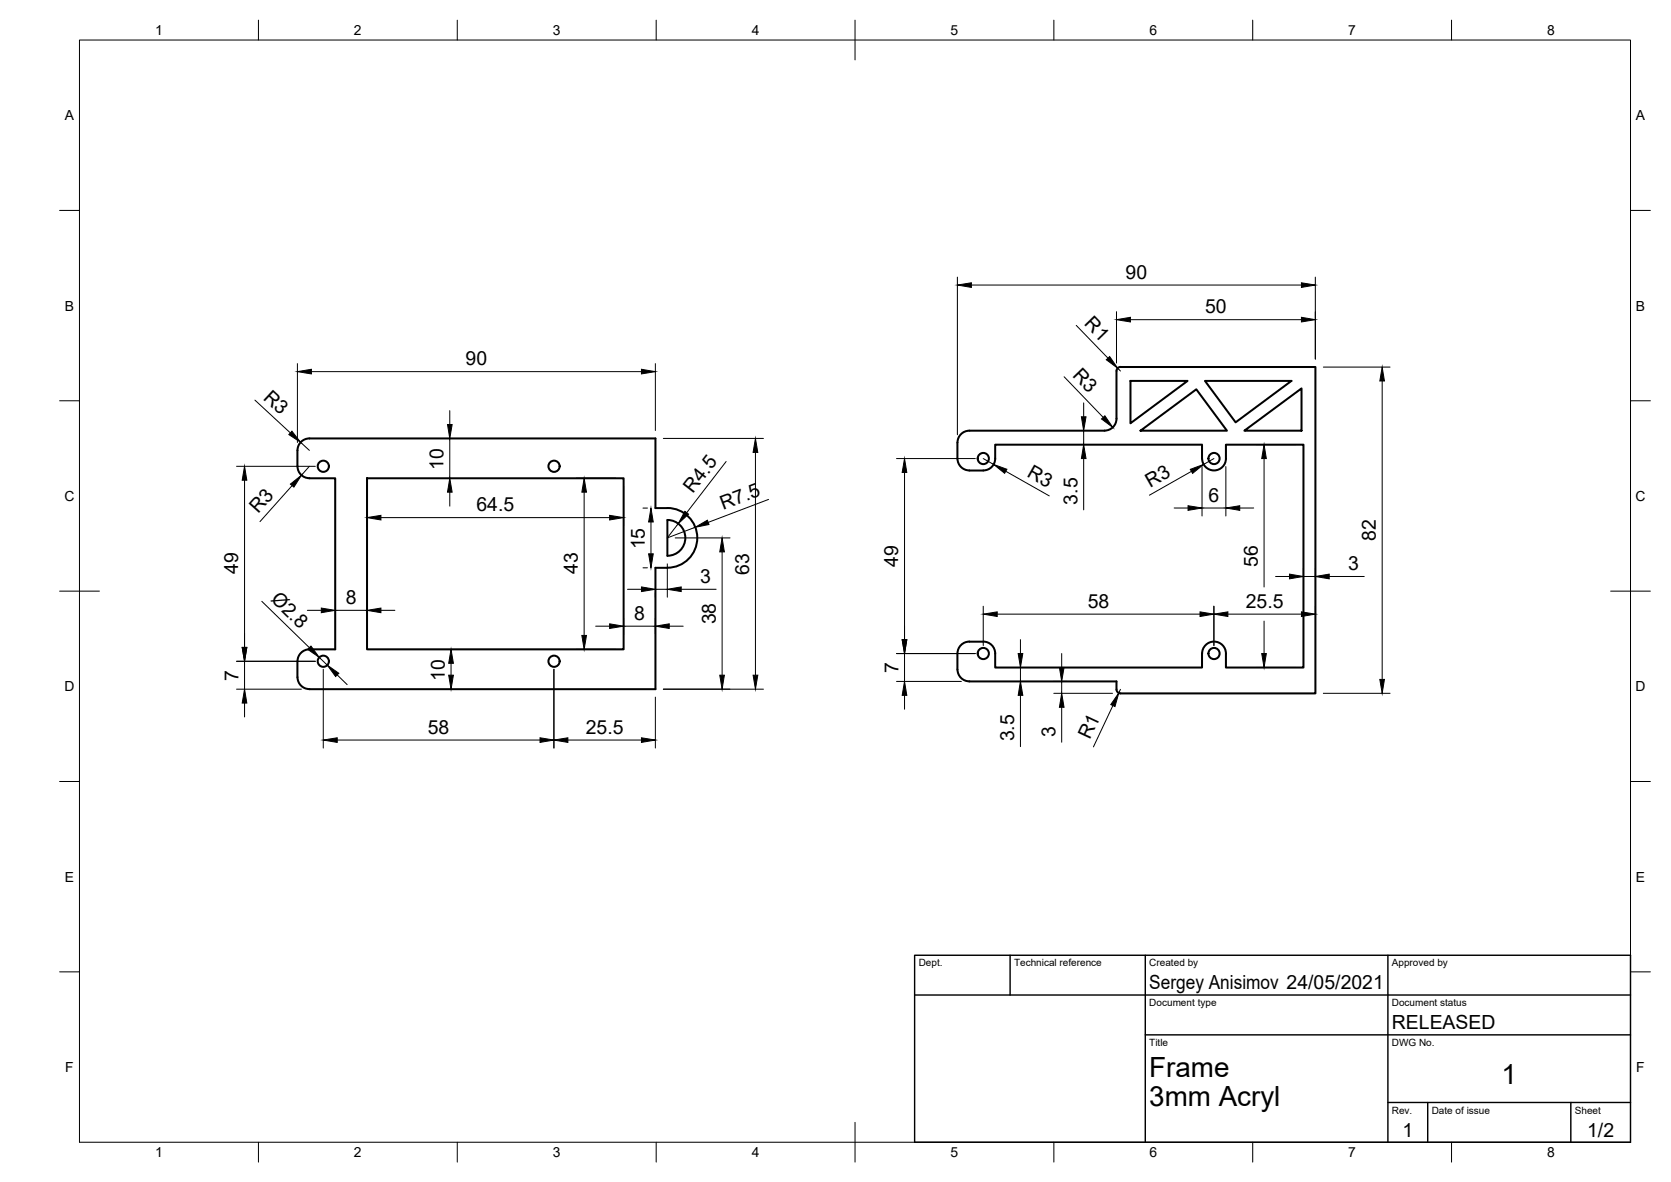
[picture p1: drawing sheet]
<svg xmlns="http://www.w3.org/2000/svg" width="420mm" height="297mm" viewBox="0 0 420 297" stroke-linecap="round" stroke-linejoin="round" font-family="sans-serif">
<!-- layer: Visible -->
<g fill="none" stroke="#000" stroke-width=".51">
<path d="M284.2 95.7h14.4l-14.4 10.7zM303 95.7h21.7l-14 10.4zM74.8 113.2v4a2.99 2.99 0 0 0 3 3M77.8 110.2h87v17.5a10.6 10.6 0 0 1 7.1 1.2 7.5 7.5 0 0 1 3.1 8.4 7.5 7.5 0 0 1-7.2 5.4h-3v30.5h-87M77.8 110.2a2.99 2.99 0 0 0-3 3M240.7 111.2v4a2.99 2.99 0 0 0 3 3M243.7 118.2h3.5a2.99 2.99 0 0 0 3-3v-3.5h52v3.5a3 3 0 0 0 3 3 3 3 0 0 0 3.1-3v-3.5h19.4v56.1h-19.4v-3.6a3 3 0 0 0-3-3 3 3 0 0 0-3 3l-.1 3.6h-52v-3.6a2.99 2.99 0 0 0-3-3l-3.5 .1M243.7 108.2h34M243.7 108.2a2.99 2.99 0 0 0-3 3M277.7 108.2a2.99 2.99 0 0 0 3-3v-12a.97 .97 0 0 1 1-1h49.1v82.1h-49.1a1.01 1.01 0 0 1-1-1.1v-2h-37M286.8 108.2l14-10.4 7.7 10.4zM312.9 108.2l14.4-10.6v10.6z"/>
<path d="M77.8 120.2h6.5v43h-6.5M92.3 120.2h64.5v43h-64.5zM167.8 130.7a4.5 4.5 0 0 1 4.5 4.5 4.5 4.5 0 0 1-4.5 4.5zM77.8 163.2a2.99 2.99 0 0 0-3 3v4a3 3 0 0 0 3 3M243.7 161.2a2.99 2.99 0 0 0-3 3v4a3 3 0 0 0 3 3"/>
<circle cx="81.3" cy="117.2" r="1.41"/>
<circle cx="139.3" cy="117.2" r="1.41"/>
<circle cx="247.2" cy="115.2" r="1.41"/>
<circle cx="305.3" cy="115.2" r="1.41"/>
<circle cx="81.3" cy="166.2" r="1.41"/>
<circle cx="139.3" cy="166.2" r="1.41"/>
<circle cx="247.2" cy="164.2" r="1.41"/>
<circle cx="305.3" cy="164.2" r="1.41"/>
</g>
<!-- layer: TitleBlock -->
<path d="M230 240.1h180v46.9h-180zM230 250h180M254 240.1v9.9M288 240.1v46.9M349 240.1v46.9M288 260.1h122M349 277.1h61M359 277.1v9.9M395 277.1v9.9" fill="none" stroke="#000" stroke-width=".36"/>
<!-- layer: Dimensions -->
<g fill="none" stroke="#000" stroke-width=".25">
<path d="M240.7 69.6v39.6M244.2 71.6h83M280.7 78.3v12.9M330.7 69.6v20.6M74.8 91.4v19.8M78.3 93.4h83M164.8 91.4v16.8M267.6 94.7l9.8 10.2M270.6 81.8l8 8.2M281 92.5l.7 .7M284.2 80.3h43M332.7 92.3h16.8"/>
<path d="M347.5 95.7v75M59.5 117.2h19.8M64.1 100.5l8.9 8.3M75.6 111.2l2.2 2M77.8 117.2l-2 2.2M113.1 103.2v3.5M113.1 110.2v10M166.8 110.2h25.2M182.6 116l-9.9 12.8M189.9 113.7v56M225.4 115.2h19.8M227.4 118.7v42"/>
<path d="M247.2 115.2l2.7 1.5M252.9 118.4l10.9 6.2M272.5 101.2v3.5M272.5 108.2v3.5M272.5 115.2v12.9M299.6 118.5l-10.6 5.9M302.2 117.2v12.5M305.2 115.2l-2.6 1.5M308.2 117.2v12.5M315.8 111.7h9.9M317.8 115.2v32.3M61.5 120.7v42"/>
<path d="M73.4 122l-8 9.1M92.3 122.2v9.9M95.8 130.1h57.5M113.1 123.7v3.5M144.9 120.2h9.9M146.9 123.7v36M156.8 122.2v9.9M161.7 127.7h1.1M163.7 131.2v8M169.8 135.2h13.8M170.5 131.6l-2.7 3.6 7-2.7M181.6 138.7v31"/>
<path d="M193.3 125.5l-15.2 5.8M295.2 127.7h3.5M302.2 127.7h6M311.7 127.7h3.5M65.8 151.1l12 11.7M77.3 153.4h3.5M84.3 153.4h8M95.8 153.4h3.5M149.8 157.4h3.5M156.8 155.4v3.9M156.8 157.4h8M157.8 148.1h3.5"/>
<path d="M161.7 142.7h1.1M164.8 149v1.1M164.8 155.4v3.9M164.8 148.1h3M167.8 141.7v8.4M168.3 157.4h3.5M171.3 148.1h8.8M247.2 152.3v9.9M250.7 154.3h51M305.2 152.3v9.9M308.7 154.3h18.5M317.8 156.1v8.1"/>
<path d="M320.7 144.9h3.5M327.7 142.9v2.2M327.7 144.9h3M330.7 142.9v2.2M330.7 152.3v1.5M334.2 144.9h8.8M59.5 173.2h16.3M59.5 166.2h19.8M61.5 166.2v7M61.5 176.7v3.5M80.3 165.2l2 2M81.3 168.2v19.8"/>
<path d="M84.8 169.6l2.5 2.4M113.4 166.7v3M139.3 168.2v19.8M144.9 163.2h9.9M164.8 175.2v12.8M166.8 173.2h25.2M225.4 171.2h16.3M225.4 164.2h19.8M227.4 164.2v7M227.4 174.7v3.5M256.6 160.7v3.5M256.6 167.7v3.5"/>
<path d="M256.6 174.7v12.9M265 171.2h3.3M265 174.2h14.7M267 164.2v3.5M267 171.2v3M267 177.7v8.8M279.8 177.3l-4.9 10.4M281.7 173.2l-.4 .9M315.8 167.7h9.9M332.7 174.2h16.8M84.8 186h51M142.8 186h18.5"/>
</g>
<g fill="#000" stroke="#000" stroke-width=".25">
<path d="M240.7 71.6l3.5-.5v1.1zM280.7 80.3l3.5-.6v1.2zM327.2 79.7l3.5 .6-3.5 .6zM327.2 71.1l3.5 .5-3.5 .6zM74.8 93.4l3.5-.6v1.2zM161.3 92.8l3.5 .6-3.5 .6zM278.2 90.4l.8-.8 2 2.9zM347.5 92.3l.6 3.4h-1.2zM73.4 108.4l2.2 2.8-3-2zM112.5 106.7h1.2l-.6 3.5zM189.9 110.2l.6 3.5h-1.1zM227.4 115.2l.6 3.5h-1.2z"/>
<path d="M249.9 116.7l3.3 1.2-.6 1zM271.9 104.7h1.2l-.6 3.5zM272.5 111.7l.6 3.5h-1.2zM277 105.3l.8-.8 2 2.9zM299.3 117.9l3.3-1.2-2.7 2.3zM317.8 111.7l.6 3.5h-1.2zM61.5 117.2l.6 3.5h-1.2zM73 121.7l2.8-2.3-1.9 3zM92.3 130.1l3.5-.6v1.2zM113.1 120.2l.6 3.5h-1.2zM146.9 120.2l.6 3.5h-1.2zM153.3 129.5l3.5 .6-3.5 .6z"/>
<path d="M163.7 127.7l.6 3.5h-1.2zM163.1 139.2h1.2l-.6 3.5zM172.2 128.5l.9 .7-2.6 2.4zM174.8 132.5l3.1-1.8 .4 1.1zM181.6 135.2l.5 3.5h-1.1zM298.7 127.1l3.5 .6-3.5 .6zM308.2 127.7l3.5-.6v1.2zM80.8 152.8l3.5 .6-3.5 .6zM92.3 153.4l3.5-.6v1.2zM146.3 159.7h1.2l-.6 3.5zM153.3 156.8l3.5 .6-3.5 .5zM161.3 147.5l3.5 .6-3.5 .6z"/>
<path d="M164.8 157.4l3.5-.6v1.1zM167.8 148.1l3.5-.6v1.2zM247.2 154.3l3.5-.5v1.1zM301.7 153.8l3.5 .5-3.5 .6zM305.2 154.3l3.5-.5v1.1zM324.2 144.3l3.5 .6-3.5 .6zM327.2 153.8l3.5 .5-3.5 .6zM330.7 144.9l3.5-.6v1.2zM61.5 173.2l.6 3.5h-1.2zM60.9 162.7h1.2l-.6 3.5zM77.4 163.2l.8-.8 2.1 2.8zM82.3 167.2l2.9 2-.8 .8z"/>
<path d="M112.8 169.7h1.2l-.6 3.5zM113.4 163.2l.6 3.5h-1.2zM181 169.7h1.1l-.5 3.5zM189.4 169.7h1.1l-.6 3.5zM227.4 171.2l.6 3.5h-1.2zM226.8 160.7h1.2l-.6 3.5zM256 164.2h1.2l-.6 3.5zM256.6 171.2l.6 3.5h-1.2zM266.4 167.7h1.1l-.5 3.5zM267 174.2l.5 3.5h-1.1zM281.3 174.1l-.9 3.5-1.1-.5zM317.2 164.2h1.2l-.6 3.5z"/>
<path d="M346.9 170.7h1.2l-.6 3.5zM81.3 186l3.5-.6v1.2zM135.8 185.4l3.5 .6-3.5 .6zM139.3 186l3.5-.6v1.2zM161.3 185.4l3.5 .6-3.5 .6z"/>
</g>
<!-- layer: Border -->
<g fill="none" stroke="#000" stroke-width=".25">
<path d="M20 10.1h390v276.9h-390zM65 5.1v5M115 5.1v5M165 5.1v5M215 5.1v10M265 5.1v5M315 5.1v5M365 5.1v5M15 52.9h5M410 52.9h5M15 100.7h5M410 100.7h5"/>
<path d="M15 148.6h10M405 148.6h10M15 196.4h5M410 196.4h5M15 244.2h5M410 244.2h5M65 287v5M115 287v5M165 287v5M215 282.1v9.9M265 287v5M315 287v5"/>
<path d="M365 287v5"/>
</g>
<g font-size="7">
<text x="289" y="270.6">Frame</text>
<text x="377.5" y="272.3">1</text>
<text x="289" y="278.1">3mm Acryl</text>
</g>
<g font-size="4.9">
<text x="283" y="70.1">90</text>
<text x="272.5" y="81.5" transform="rotate(46 272.5 81.5)">R1</text>
<text x="303" y="78.8">50</text>
<text x="117.1" y="91.8">90</text>
<text x="269.5" y="94.4" transform="rotate(46 269.5 94.4)">R3</text>
<text x="66" y="100.1" transform="rotate(43 66 100.1)">R3</text>
<text x="111.5" y="118.1" transform="rotate(-90 111.5 118.1)">10</text>
<text x="258" y="119.6" transform="rotate(29 258 119.6)">R3</text>
<text x="174.2" y="124.2" transform="rotate(-52 174.2 124.2)">R4.5</text>
<text x="289.2" y="122.5" transform="rotate(-30 289.2 122.5)">R3</text>
<text x="64.9" y="129.2" transform="rotate(-48 64.9 129.2)">R3</text>
<text x="119.8" y="128.5">64.5</text>
<text x="181.8" y="128.2" transform="rotate(-21 181.8 128.2)">R7.5</text>
<text x="270.9" y="126.8" transform="rotate(-90 270.9 126.8)">3.5</text>
<text x="303.9" y="126.1">6</text>
<text x="346" y="135.9" transform="rotate(-90 346 135.9)">82</text>
<text x="162.1" y="138.1" transform="rotate(-90 162.1 138.1)">15</text>
<text x="225.9" y="142.4" transform="rotate(-90 225.9 142.4)">49</text>
<text x="316.3" y="142.4" transform="rotate(-90 316.3 142.4)">56</text>
<text x="339" y="143.3">3</text>
<text x="59.9" y="144.3" transform="rotate(-90 59.9 144.3)">49</text>
<text x="145.3" y="144.3" transform="rotate(-90 145.3 144.3)">43</text>
<text x="176.1" y="146.5">3</text>
<text x="188.4" y="144.4" transform="rotate(-90 188.4 144.4)">63</text>
<text x="67.9" y="150.8" transform="rotate(44 67.9 150.8)">Ø2.8</text>
<text x="86.9" y="151.8">8</text>
<text x="159.4" y="155.8">8</text>
<text x="273.5" y="152.8">58</text>
<text x="313.2" y="152.8">25.5</text>
<text x="180" y="156.9" transform="rotate(-90 180 156.9)">38</text>
<text x="60" y="171.1" transform="rotate(-90 60 171.1)">7</text>
<text x="111.8" y="171.1" transform="rotate(-90 111.8 171.1)">10</text>
<text x="225.9" y="169.1" transform="rotate(-90 225.9 169.1)">7</text>
<text x="107.6" y="184.4">58</text>
<text x="147.3" y="184.4">25.5</text>
<text x="265.4" y="185.2" transform="rotate(-90 265.4 185.2)">3</text>
<text x="255" y="186.3" transform="rotate(-90 255 186.3)">3.5</text>
<text x="274" y="186" transform="rotate(-65 274 186)">R1</text>
<text x="289" y="248.5">Sergey Anisimov 24/05/2021</text>
<text x="350" y="258.6">RELEASED</text>
<text x="352.6" y="285.7">1</text>
<text x="399.1" y="285.7">1/2</text>
</g>
<g font-size="3.5">
<text x="39" y="8.8">1</text>
<text x="89" y="8.8">2</text>
<text x="139" y="8.8">3</text>
<text x="189" y="8.8">4</text>
<text x="239" y="8.8">5</text>
<text x="289" y="8.8">6</text>
<text x="339" y="8.8">7</text>
<text x="389" y="8.8">8</text>
<text x="16.3" y="30.2">A</text>
<text x="411.3" y="30.2">A</text>
<text x="16.3" y="78">B</text>
<text x="411.3" y="78">B</text>
<text x="16.2" y="125.9">C</text>
<text x="411.2" y="125.9">C</text>
<text x="16.2" y="173.7">D</text>
<text x="411.2" y="173.7">D</text>
<text x="16.3" y="221.6">E</text>
<text x="411.3" y="221.6">E</text>
<text x="16.4" y="269.4">F</text>
<text x="411.4" y="269.4">F</text>
<text x="39" y="290.8">1</text>
<text x="89" y="290.8">2</text>
<text x="139" y="290.8">3</text>
<text x="189" y="290.8">4</text>
<text x="239" y="290.8">5</text>
<text x="289" y="290.8">6</text>
<text x="339" y="290.8">7</text>
<text x="389" y="290.8">8</text>
</g>
<g font-size="2.5">
<text x="231" y="242.9">Dept.</text>
<text x="255" y="242.9">Technical reference</text>
<text x="289" y="242.9">Created by</text>
<text x="350" y="242.9">Approved by</text>
<text x="289" y="252.8">Document type</text>
<text x="350" y="252.8">Document status</text>
<text x="289" y="262.9">Title</text>
<text x="350" y="262.9">DWG No.</text>
<text x="350" y="279.9">Rev.</text>
<text x="360" y="279.9">Date of issue</text>
<text x="396" y="279.9">Sheet</text>
</g>
</svg>
